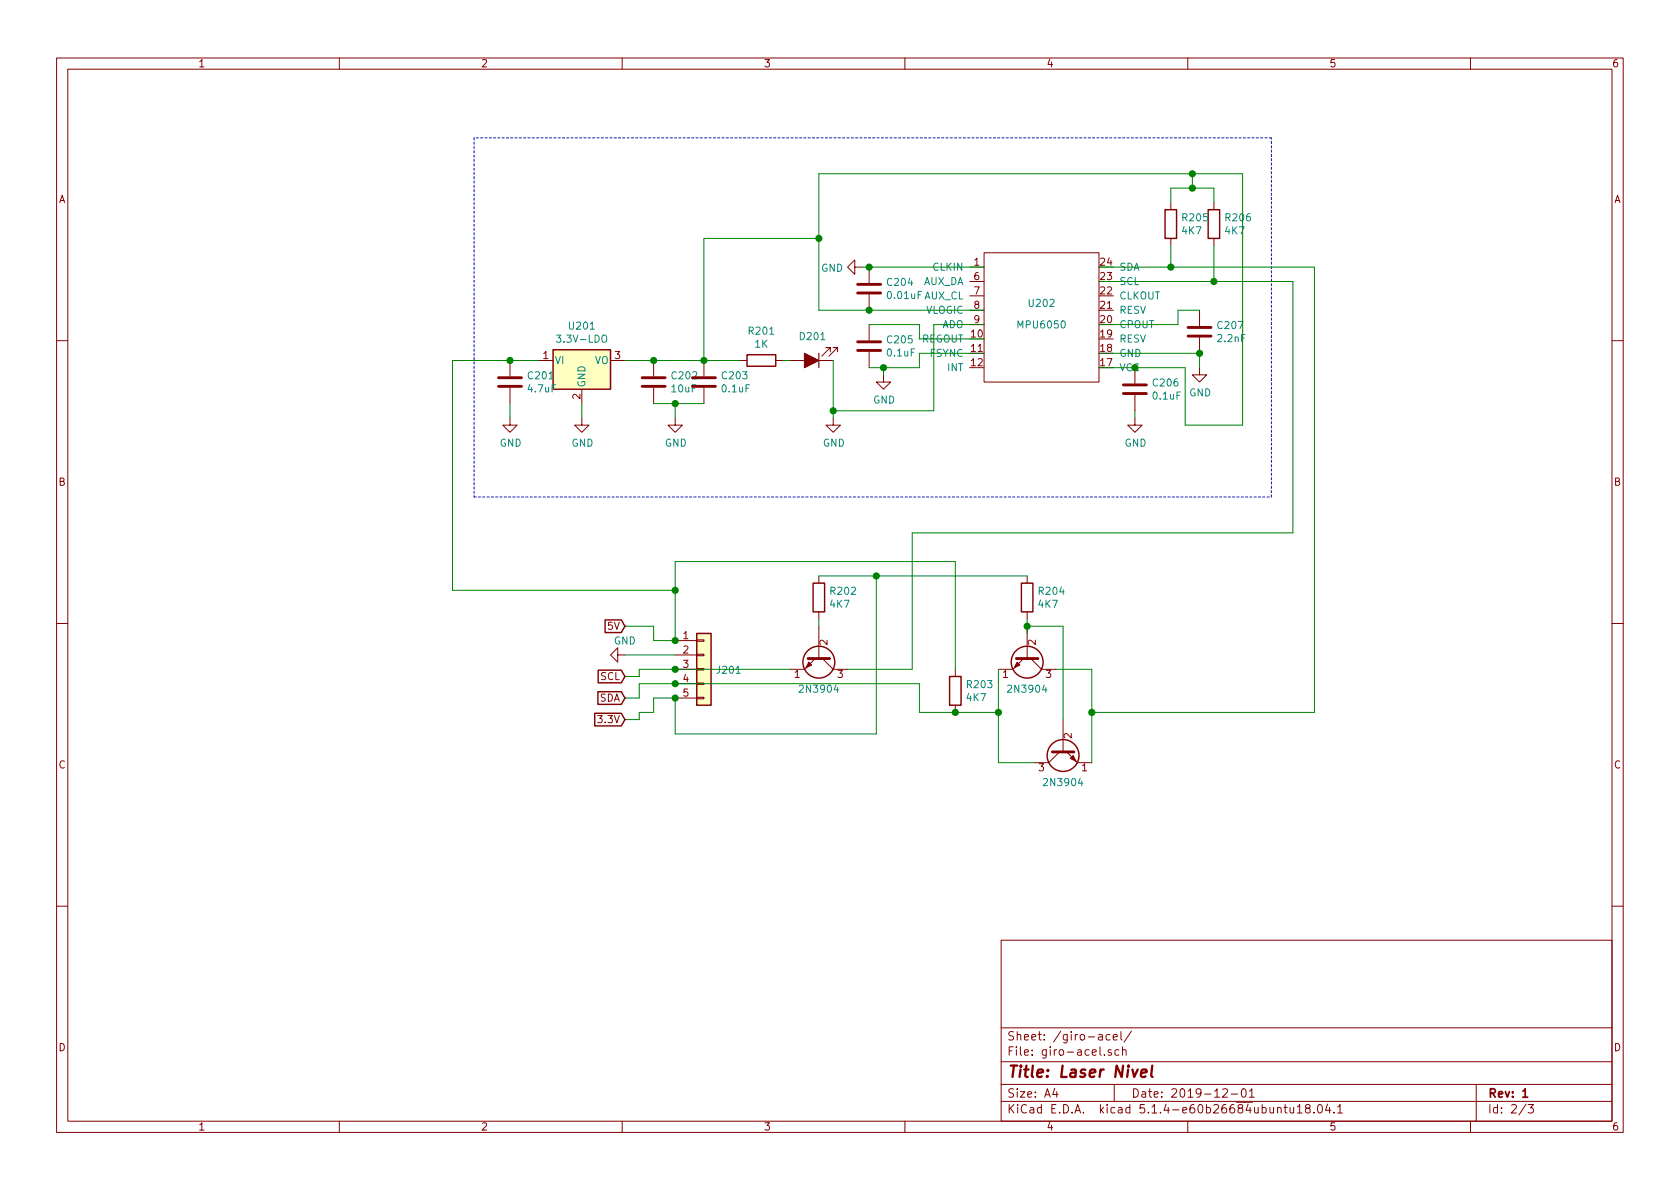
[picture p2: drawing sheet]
EESchema Schematic File Version 4
LIBS:laser-nivel-cache
EELAYER 30 0
EELAYER END
$Descr A4 11693 8268
encoding utf-8
Sheet 2 3
Title "Laser Nivel"
Date "2019-12-01"
Rev "1"
Comp ""
Comment1 ""
Comment2 ""
Comment3 ""
Comment4 ""
$EndDescr
$Comp
L laser-nivel-rescue:MPU6050-MPU6050 U?
U 1 1
P 7250 2150
AR Path="/5DD2EDFF" Ref="U?"  Part="1" 
AR Path="/5DE4E463/5DD2EDFF" Ref="U202"  Part="1" 
F 0 "U202" H 7250 2200 50  0000 C CNN
F 1 "MPU6050" H 7250 2050 50  0000 C CNN
F 2 "" H 7250 2150 50  0001 C CNN
F 3 "" H 7250 2150 50  0001 C CNN
	1    7250 2150
	1    0    0    -1  
$EndComp
$Comp
L Device:R R205
U 1 1
P 8150 1550
F 0 "R205" H 8220 1596 50  0000 L CNN
F 1 "4K7" H 8220 1505 50  0000 L CNN
F 2 "" V 8080 1550 50  0001 C CNN
F 3 "~" H 8150 1550 50  0001 C CNN
	1    8150 1550
	1    0    0    -1  
$EndComp
$Comp
L Device:R R206
U 1 1
P 8450 1550
F 0 "R206" H 8520 1596 50  0000 L CNN
F 1 "4K7" H 8520 1505 50  0000 L CNN
F 2 "" V 8380 1550 50  0001 C CNN
F 3 "~" H 8450 1550 50  0001 C CNN
	1    8450 1550
	1    0    0    -1  
$EndComp
$Comp
L Device:R R201
U 1 1
P 5300 2500
F 0 "R201" V 5093 2500 50  0000 C CNN
F 1 "1K" V 5184 2500 50  0000 C CNN
F 2 "" V 5230 2500 50  0001 C CNN
F 3 "~" H 5300 2500 50  0001 C CNN
	1    5300 2500
	0    1    1    0   
$EndComp
$Comp
L Device:R R203
U 1 1
P 6650 4800
F 0 "R203" H 6720 4846 50  0000 L CNN
F 1 "4K7" H 6720 4755 50  0000 L CNN
F 2 "" V 6580 4800 50  0001 C CNN
F 3 "~" H 6650 4800 50  0001 C CNN
	1    6650 4800
	1    0    0    -1  
$EndComp
$Comp
L Device:C C207
U 1 1
P 8350 2300
F 0 "C207" H 8465 2346 50  0000 L CNN
F 1 "2.2nF" H 8465 2255 50  0000 L CNN
F 2 "" H 8388 2150 50  0001 C CNN
F 3 "~" H 8350 2300 50  0001 C CNN
	1    8350 2300
	1    0    0    -1  
$EndComp
$Comp
L Device:C C206
U 1 1
P 7900 2700
F 0 "C206" H 8015 2746 50  0000 L CNN
F 1 "0.1uF" H 8015 2655 50  0000 L CNN
F 2 "" H 7938 2550 50  0001 C CNN
F 3 "~" H 7900 2700 50  0001 C CNN
	1    7900 2700
	1    0    0    -1  
$EndComp
$Comp
L Device:C C201
U 1 1
P 3550 2650
F 0 "C201" H 3665 2696 50  0000 L CNN
F 1 "4.7uF" H 3665 2605 50  0000 L CNN
F 2 "" H 3588 2500 50  0001 C CNN
F 3 "~" H 3550 2650 50  0001 C CNN
	1    3550 2650
	1    0    0    -1  
$EndComp
$Comp
L Device:C C203
U 1 1
P 4900 2650
F 0 "C203" H 5015 2696 50  0000 L CNN
F 1 "0.1uF" H 5015 2605 50  0000 L CNN
F 2 "" H 4938 2500 50  0001 C CNN
F 3 "~" H 4900 2650 50  0001 C CNN
	1    4900 2650
	1    0    0    -1  
$EndComp
$Comp
L Device:C C202
U 1 1
P 4550 2650
F 0 "C202" H 4665 2696 50  0000 L CNN
F 1 "10uF" H 4665 2605 50  0000 L CNN
F 2 "" H 4588 2500 50  0001 C CNN
F 3 "~" H 4550 2650 50  0001 C CNN
	1    4550 2650
	1    0    0    -1  
$EndComp
$Comp
L Device:C C205
U 1 1
P 6050 2400
F 0 "C205" H 6165 2446 50  0000 L CNN
F 1 "0.1uF" H 6165 2355 50  0000 L CNN
F 2 "" H 6088 2250 50  0001 C CNN
F 3 "~" H 6050 2400 50  0001 C CNN
	1    6050 2400
	1    0    0    -1  
$EndComp
$Comp
L Device:C C204
U 1 1
P 6050 2000
F 0 "C204" H 6165 2046 50  0000 L CNN
F 1 "0.01uF" H 6165 1955 50  0000 L CNN
F 2 "" H 6088 1850 50  0001 C CNN
F 3 "~" H 6050 2000 50  0001 C CNN
	1    6050 2000
	1    0    0    -1  
$EndComp
$Comp
L Device:LED_ALT D201
U 1 1
P 5650 2500
F 0 "D201" H 5643 2336 50  0000 C CNN
F 1 "LED_ALT" H 5643 2336 50  0001 C CNN
F 2 "" H 5650 2500 50  0001 C CNN
F 3 "~" H 5650 2500 50  0001 C CNN
	1    5650 2500
	-1   0    0    1   
$EndComp
Wire Wire Line
	7650 1950 8450 1950
Wire Wire Line
	8450 1950 8450 1700
Wire Wire Line
	8450 1400 8450 1300
Wire Wire Line
	8450 1300 8300 1300
Wire Wire Line
	8300 1300 8300 1200
Connection ~ 8300 1300
Wire Wire Line
	7650 2450 8350 2450
Wire Wire Line
	7650 2250 8200 2250
Wire Wire Line
	8200 2250 8200 2150
Wire Wire Line
	8200 2150 8350 2150
$Comp
L power:GND #PWR0208
U 1 1
P 8350 2550
F 0 "#PWR0208" H 8350 2300 50  0001 C CNN
F 1 "GND" H 8355 2377 50  0000 C CNN
F 2 "" H 8350 2550 50  0001 C CNN
F 3 "" H 8350 2550 50  0001 C CNN
	1    8350 2550
	1    0    0    -1  
$EndComp
Wire Wire Line
	8350 2450 8350 2550
Connection ~ 8350 2450
Wire Wire Line
	7650 2550 7900 2550
$Comp
L power:GND #PWR0207
U 1 1
P 7900 2900
F 0 "#PWR0207" H 7900 2650 50  0001 C CNN
F 1 "GND" H 7905 2727 50  0000 C CNN
F 2 "" H 7900 2900 50  0001 C CNN
F 3 "" H 7900 2900 50  0001 C CNN
	1    7900 2900
	1    0    0    -1  
$EndComp
$Comp
L power:GND #PWR0205
U 1 1
P 6000 1850
F 0 "#PWR0205" H 6000 1600 50  0001 C CNN
F 1 "GND" V 6005 1722 50  0000 R CNN
F 2 "" H 6000 1850 50  0001 C CNN
F 3 "" H 6000 1850 50  0001 C CNN
	1    6000 1850
	0    1    1    0   
$EndComp
Wire Wire Line
	6000 1850 6050 1850
Wire Wire Line
	6850 2350 6400 2350
Wire Wire Line
	6400 2350 6400 2250
Wire Wire Line
	6850 2450 6400 2450
Wire Wire Line
	6400 2450 6400 2550
Wire Wire Line
	6400 2550 6150 2550
$Comp
L power:GND #PWR0206
U 1 1
P 6150 2600
F 0 "#PWR0206" H 6150 2350 50  0001 C CNN
F 1 "GND" H 6155 2427 50  0000 C CNN
F 2 "" H 6150 2600 50  0001 C CNN
F 3 "" H 6150 2600 50  0001 C CNN
	1    6150 2600
	1    0    0    -1  
$EndComp
Wire Wire Line
	6150 2550 6150 2600
Connection ~ 6150 2550
$Comp
L Regulator_Linear:LF15_TO220 U201
U 1 1
P 4050 2500
F 0 "U201" H 4050 2742 50  0000 C CNN
F 1 "3.3V-LDO" H 4050 2651 50  0000 C CNN
F 2 "Package_TO_SOT_THT:TO-220-3_Vertical" H 4050 2725 50  0001 C CIN
F 3 "http://www.st.com/content/ccc/resource/technical/document/datasheet/c4/0e/7e/2a/be/bc/4c/bd/CD00000546.pdf/files/CD00000546.pdf/jcr:content/translations/en.CD00000546.pdf" H 4050 2450 50  0001 C CNN
	1    4050 2500
	1    0    0    -1  
$EndComp
$Comp
L power:GND #PWR0202
U 1 1
P 4050 2900
F 0 "#PWR0202" H 4050 2650 50  0001 C CNN
F 1 "GND" H 4055 2727 50  0000 C CNN
F 2 "" H 4050 2900 50  0001 C CNN
F 3 "" H 4050 2900 50  0001 C CNN
	1    4050 2900
	1    0    0    -1  
$EndComp
Wire Wire Line
	4050 2900 4050 2800
Wire Wire Line
	3550 2500 3750 2500
$Comp
L power:GND #PWR0201
U 1 1
P 3550 2900
F 0 "#PWR0201" H 3550 2650 50  0001 C CNN
F 1 "GND" H 3555 2727 50  0000 C CNN
F 2 "" H 3550 2900 50  0001 C CNN
F 3 "" H 3550 2900 50  0001 C CNN
	1    3550 2900
	1    0    0    -1  
$EndComp
Wire Wire Line
	3550 2800 3550 2900
Wire Wire Line
	4350 2500 4550 2500
Wire Wire Line
	4900 2500 4550 2500
Connection ~ 4550 2500
Wire Wire Line
	4550 2800 4700 2800
$Comp
L power:GND #PWR0203
U 1 1
P 4700 2900
F 0 "#PWR0203" H 4700 2650 50  0001 C CNN
F 1 "GND" H 4705 2727 50  0000 C CNN
F 2 "" H 4700 2900 50  0001 C CNN
F 3 "" H 4700 2900 50  0001 C CNN
	1    4700 2900
	1    0    0    -1  
$EndComp
Wire Wire Line
	4700 2900 4700 2800
Connection ~ 4700 2800
Wire Wire Line
	4700 2800 4900 2800
Wire Wire Line
	4900 2500 5150 2500
Connection ~ 4900 2500
$Comp
L power:GND #PWR0204
U 1 1
P 5800 2900
F 0 "#PWR0204" H 5800 2650 50  0001 C CNN
F 1 "GND" H 5805 2727 50  0000 C CNN
F 2 "" H 5800 2900 50  0001 C CNN
F 3 "" H 5800 2900 50  0001 C CNN
	1    5800 2900
	1    0    0    -1  
$EndComp
Wire Wire Line
	5800 2500 5800 2850
$Comp
L Connector_Generic:Conn_01x05 J201
U 1 1
P 4900 4650
F 0 "J201" H 4980 4646 50  0000 L CNN
F 1 "Conn_01x05" H 4980 4601 50  0001 L CNN
F 2 "" H 4900 4650 50  0001 C CNN
F 3 "~" H 4900 4650 50  0001 C CNN
	1    4900 4650
	1    0    0    -1  
$EndComp
Wire Wire Line
	8250 2550 8250 2950
Wire Wire Line
	8250 2950 8650 2950
Wire Wire Line
	8650 2950 8650 1200
Wire Wire Line
	8650 1200 8300 1200
Connection ~ 8300 1200
Wire Wire Line
	5700 2150 5700 1650
Wire Wire Line
	5700 1200 8300 1200
Wire Wire Line
	4900 2500 4900 1650
Wire Wire Line
	4900 1650 5700 1650
Connection ~ 5700 1650
Wire Wire Line
	5700 1650 5700 1200
Wire Notes Line
	3300 950  3300 3450
Wire Notes Line
	3300 3450 8850 3450
Wire Notes Line
	8850 3450 8850 950 
Wire Notes Line
	8850 950  3300 950 
$Comp
L Transistor_BJT:2N3904 Q201
U 1 1
P 5700 4550
F 0 "Q201" V 5935 4550 50  0001 C CNN
F 1 "2N3904" V 5936 4550 50  0000 C CNN
F 2 "Package_TO_SOT_THT:TO-92_Inline" H 5900 4475 50  0001 L CIN
F 3 "https://www.fairchildsemi.com/datasheets/2N/2N3904.pdf" H 5700 4550 50  0001 L CNN
	1    5700 4550
	0    1    1    0   
$EndComp
$Comp
L Transistor_BJT:2N3904 Q202
U 1 1
P 7150 4550
F 0 "Q202" V 7385 4550 50  0001 C CNN
F 1 "2N3904" V 7386 4550 50  0000 C CNN
F 2 "Package_TO_SOT_THT:TO-92_Inline" H 7350 4475 50  0001 L CIN
F 3 "https://www.fairchildsemi.com/datasheets/2N/2N3904.pdf" H 7150 4550 50  0001 L CNN
	1    7150 4550
	0    1    1    0   
$EndComp
$Comp
L Transistor_BJT:2N3904 Q203
U 1 1
P 7400 5200
F 0 "Q203" V 7635 5200 50  0001 C CNN
F 1 "2N3904" V 7636 5200 50  0000 C CNN
F 2 "Package_TO_SOT_THT:TO-92_Inline" H 7600 5125 50  0001 L CIN
F 3 "https://www.fairchildsemi.com/datasheets/2N/2N3904.pdf" H 7400 5200 50  0001 L CNN
	1    7400 5200
	0    -1   1    0   
$EndComp
$Comp
L Device:R R204
U 1 1
P 7150 4150
F 0 "R204" H 7220 4196 50  0000 L CNN
F 1 "4K7" H 7220 4105 50  0000 L CNN
F 2 "" V 7080 4150 50  0001 C CNN
F 3 "~" H 7150 4150 50  0001 C CNN
	1    7150 4150
	1    0    0    -1  
$EndComp
$Comp
L Device:R R202
U 1 1
P 5700 4150
F 0 "R202" H 5770 4196 50  0000 L CNN
F 1 "4K7" H 5770 4105 50  0000 L CNN
F 2 "" V 5630 4150 50  0001 C CNN
F 3 "~" H 5700 4150 50  0001 C CNN
	1    5700 4150
	1    0    0    -1  
$EndComp
Wire Wire Line
	5700 4300 5700 4350
Wire Wire Line
	5500 4650 4700 4650
Wire Wire Line
	7150 4300 7150 4350
Wire Wire Line
	6950 5300 7200 5300
Wire Wire Line
	7600 5300 7600 4950
Wire Wire Line
	7600 4650 7350 4650
Wire Wire Line
	6950 4650 6950 4950
Wire Wire Line
	7150 4400 7150 4350
Wire Wire Line
	7150 4350 7400 4350
Wire Wire Line
	7400 4350 7400 5000
Connection ~ 7150 4350
Wire Wire Line
	6650 4950 6950 4950
Connection ~ 6950 4950
Wire Wire Line
	6950 4950 6950 5300
Wire Wire Line
	4550 4450 4700 4450
Connection ~ 4700 4650
Wire Wire Line
	4550 4850 4700 4850
Wire Wire Line
	4700 4850 4700 5100
Wire Wire Line
	4700 5100 6100 5100
Wire Wire Line
	6100 5100 6100 4000
Wire Wire Line
	6100 4000 5700 4000
Connection ~ 4700 4850
Wire Wire Line
	6100 4000 7150 4000
Connection ~ 6100 4000
Wire Wire Line
	4700 4450 4700 4100
Wire Wire Line
	4700 3900 6650 3900
Wire Wire Line
	6650 3900 6650 4650
Connection ~ 4700 4450
Wire Wire Line
	4700 4750 6400 4750
Wire Wire Line
	6400 4750 6400 4950
Wire Wire Line
	6400 4950 6650 4950
Connection ~ 4700 4750
Connection ~ 6650 4950
Wire Wire Line
	3550 2500 3150 2500
Wire Wire Line
	3150 2500 3150 4100
Wire Wire Line
	3150 4100 4700 4100
Connection ~ 3550 2500
Connection ~ 4700 4100
Wire Wire Line
	4700 4100 4700 3900
Wire Wire Line
	5900 4650 6350 4650
Wire Wire Line
	6350 4650 6350 3700
Wire Wire Line
	6350 3700 9000 3700
Wire Wire Line
	9000 3700 9000 1950
Wire Wire Line
	9000 1950 8450 1950
Connection ~ 8450 1950
Wire Wire Line
	7600 4950 9150 4950
Wire Wire Line
	9150 4950 9150 1850
Connection ~ 7600 4950
Wire Wire Line
	7600 4950 7600 4650
Wire Wire Line
	7650 1850 8150 1850
Wire Wire Line
	8150 1300 8150 1400
Wire Wire Line
	8150 1300 8300 1300
Wire Wire Line
	8150 1700 8150 1850
Connection ~ 8150 1850
Wire Wire Line
	8150 1850 9150 1850
Connection ~ 6050 1850
Connection ~ 6050 2150
Wire Wire Line
	6050 2150 5700 2150
Wire Wire Line
	6050 1850 6850 1850
Wire Wire Line
	6050 2150 6850 2150
Wire Wire Line
	5450 2500 5500 2500
Connection ~ 7900 2550
Wire Wire Line
	7900 2850 7900 2900
Wire Wire Line
	7900 2550 8250 2550
Wire Wire Line
	6150 2550 6050 2550
Wire Wire Line
	6050 2250 6400 2250
Text GLabel 4350 4350 0    50   Input ~ 0
5V
$Comp
L power:GND #PWR?
U 1 1
P 4350 4550
F 0 "#PWR?" H 4350 4300 50  0001 C CNN
F 1 "GND" V 4250 4550 50  0000 C CNN
F 2 "" H 4350 4550 50  0001 C CNN
F 3 "" H 4350 4550 50  0001 C CNN
	1    4350 4550
	0    1    1    0   
$EndComp
Text GLabel 4350 4700 0    50   Input ~ 0
SCL
Text GLabel 4350 4850 0    50   Input ~ 0
SDA
Text GLabel 4350 5000 0    50   Input ~ 0
3.3V
Wire Wire Line
	4350 4350 4550 4350
Wire Wire Line
	4550 4350 4550 4450
Wire Wire Line
	4350 4550 4700 4550
Wire Wire Line
	4350 4700 4450 4700
Wire Wire Line
	4450 4700 4450 4650
Wire Wire Line
	4450 4650 4700 4650
Wire Wire Line
	4350 4850 4450 4850
Wire Wire Line
	4450 4850 4450 4750
Wire Wire Line
	4450 4750 4700 4750
Wire Wire Line
	4350 5000 4450 5000
Wire Wire Line
	4450 5000 4450 4950
Wire Wire Line
	4450 4950 4550 4950
Wire Wire Line
	4550 4950 4550 4850
Wire Wire Line
	6850 2250 6500 2250
Wire Wire Line
	6500 2250 6500 2850
Wire Wire Line
	6500 2850 5800 2850
Connection ~ 5800 2850
Wire Wire Line
	5800 2850 5800 2900
$EndSCHEMATC
